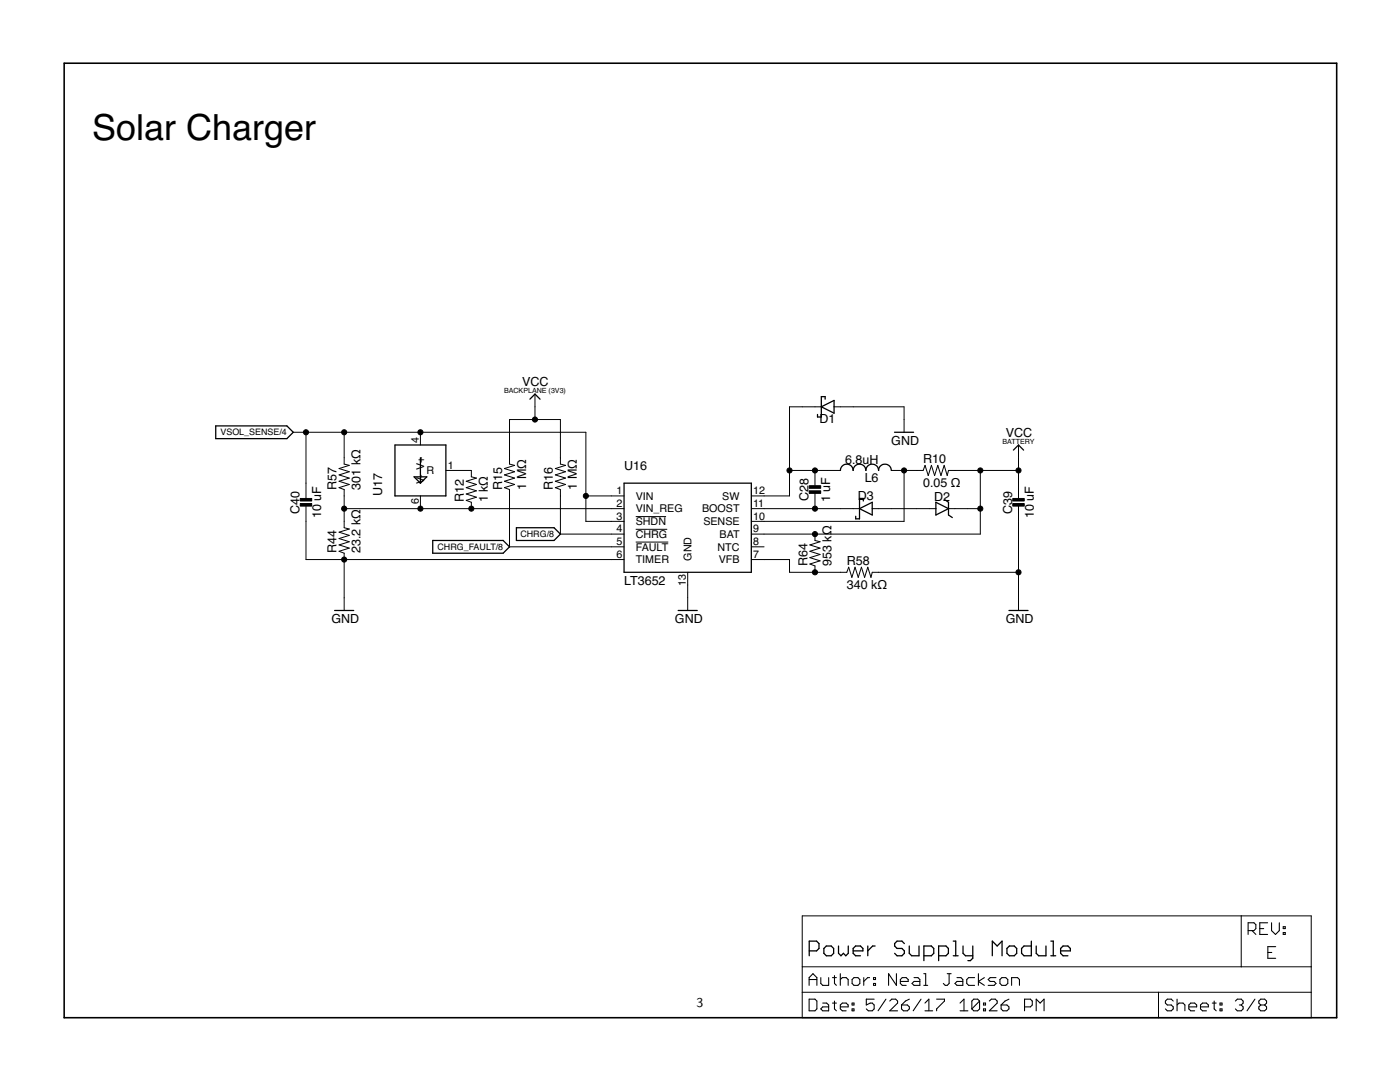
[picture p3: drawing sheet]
<svg xmlns="http://www.w3.org/2000/svg" width="279mm" height="216mm" viewBox="0 0 279 216" stroke-linecap="round" stroke-linejoin="round" font-family="sans-serif">
<g fill="none" stroke="#000" stroke-width=".2">
<path d="M106.8 78.6v5.1M58.5 86.3h58.4v17.7h7.6M61.1 86.3v13.2M68.7 86.3v6.3l1 .3-2 .6 2 .6-2 .7 2 .6-2 .6 2 .7-2 .6 1 .4v7.6l1 .3-2 .6 2 .6-2 .7 2 .6-2 .6 2 .7-2 .6 1 .4v11.4M83.9 86.3v2.5M83.9 99v2.5M89 93.9h5.1v1.2l1 .3-2.1 .6 2.1 .7-2.1 .6 2.1 .6-2.1 .7 2.1 .6-2.1 .6 1.1 .4v1.3M116.9 99h7.6M157.6 93.9h10.1M162.6 93.9v3M162.6 98.2v3.3M163.9 81.2h-6.3v17.8h-7.7"/>
<path d="M166.5 81.2h13.9v5.1M177.9 93.9h6.3l.4-1 .7 2 .6-2 .6 2 .7-2 .6 2 .6-2 .6 2 .3-1h14M180.4 93.9v10.1h-30.5M195.6 93.9v12.7h-45.7M203.3 88.8v10.7M61.1 100.7v11h63.4M68.7 101.5h55.8M124.5 106.6h-12.7v-8.9l-1-.4 2.1-.6-2.1-.7 2.1-.6-2.1-.6 2.1-.7-2.1-.6 2.1-.6-1.1-.3v-8.9h-10.1v8.9l1 .3-2 .6 2 .6-2 .7 2 .6-2 .6 2 .7-2 .6 1 .4v11.4h22.8M126.9 103.1h6M126.9 105.6h6.3M126.9 108.2h6.5M137.2 114.2v7.6"/>
<path d="M149.9 101.5h21.6M149.9 109.1h2.6M149.9 111.7h7.7v2.5h11.4l.4-1 .6 2 .6-2 .7 2 .6-2 .7 2 .6-2 .6 2 .3-1h29.2M162.6 106.6v1.2l1.1 .3-2.1 .6 2.1 .7-2.1 .6 2.1 .6-2.1 .7 2.1 .6-2.1 .6 1 .4v1.3M174.1 101.5h12.7M189.3 101.5h6.3M203.3 100.7v21.1M160.1 182.8h101.6v20.3h-101.6zM160.1 198h101.6M160.1 192.9h101.6M231.2 198v5.1M247.7 182.8v10.1"/>
</g>
<g fill="none" stroke="#000" stroke-width=".25">
<path d="M105.7 79.7l1.1-1.1 1 1.1M164.7 79.7v-.6h-.8v4.1h-.7v-.5M43.1 85h14.2l1.2 1.3-1.2 1.2h-14.2zM78.8 88.8h10.2v10.2h-10.2zM82.6 95.1h2.6l-1.3 1.3zM83.9 91.3v5.1M124.5 96.4h25.4v17.8h-25.4zM163.9 81.2l2.6-1.3v2.5zM167.7 93.9a1.27 1.27 0 0 1 1.3-1.3 1.27 1.27 0 0 1 1.3 1.3 1.27 1.27 0 0 1 1.2-1.3 1.27 1.27 0 0 1 1.3 1.3 1.27 1.27 0 0 1 1.3-1.3 1.27 1.27 0 0 1 1.2 1.3 1.27 1.27 0 0 1 1.3-1.3 1.27 1.27 0 0 1 1.3 1.3M172.3 100v-.5h-.8v4h-.7v-.5M178.5 86.3h3.8M188.6 99.7l.7 .5v2.6l.8 .5"/>
<path d="M202.2 89.8l1.1-1 1 1M86.4 107.8h14l1.3 1.3-1.3 1.3h-14zM103.1 105.3h7.5l1.2 1.3-1.2 1.2h-7.5zM171.5 101.5l2.6-1.3v2.6zM186.8 100.2l2.5 1.3-2.5 1.3zM66.8 121.8h3.8M135.3 121.8h3.8M201.4 121.8h3.8M161.5 189.7h1.5l.4-.4v-1l-.4-.5h-1.5v2.9M164.4 189.3l.5-.5h1l.5 .5v.9l-.5 .5h-1l-.5-.5zM167.3 188.8v1.4l.5 .5 .5-.5 .5 .5 .5-.5v-1.4M170.3 189.7h1.9v-.4l-.5-.5h-.9l-.5 .5v.9l.5 .5h.9"/>
<path d="M173.2 188.8v1.9M174.6 188.8h-.4l-1 .9M180.5 188.3l-.5-.5h-1l-.5 .5v.5l.5 .5h1l.5 .4v.5l-.5 .5h-1l-.5-.5M181.5 188.8v1.4l.4 .5h1.5v-1.9M184.4 190.7h1.5l.5-.5v-.9l-.5-.5h-1.5v2.9M187.3 190.7h1.5l.5-.5v-.9l-.5-.5h-1.5v2.9M190.2 187.8h.5v2.9M190.2 190.7h1M192.2 188.8v1.4l.5 .5h1.4M194.1 188.8v2.4l-.4 .5h-.5M198 190.7v-2.9l1 1 1-1v2.9M201 189.3l.4-.5h1l.5 .5v.9l-.5 .5h-1l-.4-.5z"/>
<path d="M205.8 187.8v2.9h-1.4l-.5-.5v-.9l.5-.5h1.4M206.8 188.8v1.4l.5 .5h1.4v-1.9M209.7 187.8h.5v2.9M209.7 190.7h1M211.7 189.7h1.9v-.4l-.5-.5h-.9l-.5 .5v.9l.5 .5h.9"/>
</g>
<path d="M12.8 12.6h254v190.5h-254z" fill="none" stroke="#000" stroke-width=".32"/>
<g fill="none" stroke="#000" stroke-width=".21">
<path d="M161.5 196.6v-1.5l.7-.8 .8 .8v1.5M161.5 199.4h1.1l.4 .3v1.6l-.4 .4h-1.1zM161.5 195.5h1.5M163.8 195.1v1.1l.4 .4h1.2v-1.5M166.1 195.1h.8M166.5 194.7v1.5l.4 .4M166.5 199.7v1.6l.4 .4M167.7 194.3v2.3M167.7 195.5l.4-.4h.8l.4 .4v1.1M170.4 195.1h.8l.4 .4v.7l-.4 .4h-.8l-.3-.4v-.7zM172.4 195.1v1.5M173.5 195.1h-.3l-.8 .7"/>
<path d="M174.3 195.1h.4v.4h-.4zM174.3 196.2h.4v.4h-.4zM174.5 199.4h-1.6v1.1l.8-.3h.4l.4 .3v.8l-.4 .4h-.8l-.4-.4M176.8 199.4l-1.6 2.3M177.6 199.7l.4-.3h.8l.3 .3v.5l-1.5 1.5h1.5M178.9 194.3v2.3l-1.6-2.3v2.3M179.7 195.8h1.6v-.3l-.5-.4h-.7l-.4 .4v.7l.4 .4h.7M181.5 199.4l-.8 .3-.8 .8M182.4 195.1h.8l.4 .4v1.1h-1.2l-.4-.4 .4-.4h1.2M183.8 199.4l-1.6 2.3M184.4 196.6h.7M184.4 194.3h.3v2.3"/>
<path d="M186.9 199.4h1.6v.3l-1.6 1.6v.4M189 194.3h.8M189.4 194.3v1.9l-.4 .4h-.4l-.3-.4M191 195.1h.8l.4 .4v1.1h-1.2l-.4-.4 .4-.4h1.2M194.5 195.1h-1.2l-.4 .4v.7l.4 .4h1.2M195.3 194.3v2.3M195.5 199.7v1.6l-.4 .4h-.8l-.3-.4M195.5 199.7l-.4-.3h-.8l-.3 .3v1.6M195.5 199.7l-1.5 1.6M196.4 195.1l-1.1 .7 1.1 .8M197.4 199.7l.4-.3h.8l.4 .3v.5l-1.6 1.5h1.6M198.8 195.1h-1.2l-.4 .4 .4 .3h.8l.4 .4-.4 .4h-1.2"/>
<path d="M199.6 195.5l.3-.4h.8l.4 .4v.7l-.4 .4h-.8l-.3-.4zM201.4 199.4l-.8 .3-.8 .8M201.9 196.6v-1.5h1.2l.4 .4v1.1M234.1 199.7l-.4-.3h-.7l-.4 .3v.5l.4 .3h.7l.4 .4v.4l-.4 .4h-.7l-.4-.4M234.9 199.4v2.3M242.3 199.7v1.6l.4 .4M246.5 199.7l.4-.3h.8l.4 .3v.5l-.4 .3M249.1 185.7h1.2l.3-.4v-.8l-.3-.4h-1.2v2.4M249.9 185.7l.7 .8M250.4 199.4l-1.5 2.3M251.4 185.3h.8M253 184.1h-1.6v2.4h1.6"/>
<path d="M253 190.1h.8M253.8 184.1v1.6l.8 .8 .7-.8v-1.6M254.6 188.9h-1.6v2.3h1.6M256.1 186.1h.4v.4h-.4zM256.1 184.9h.4v.4h-.4zM164.2 200.2h.8l.4 .3v1.2h-1.2l-.4-.4 .4-.4h1.2M166.1 200.2h.8M167.7 200.9h1.6v-.4l-.4-.3h-.8l-.4 .3v.8l.4 .4h.8M170.1 201.3h.3v.4h-.3zM170.1 200.2h.3v.3h-.3zM179.9 200.5h1.2l.4 .4v.4l-.4 .4h-.8l-.4-.4zM184.6 201.7h1.5"/>
<path d="M184.6 200.2l.8-.8v2.3M191.6 201.7h1.6M191.6 200.2l.8-.8v2.3M196.3 201.3h.4v.4h-.4zM196.3 200.2h.4v.3h-.4zM199.8 200.5h1.2l.4 .4v.4l-.4 .4h-.8l-.4-.4zM204.5 200.9h1.1l.4-.4v-.8l-.4-.3h-1.1v2.3M206.8 201.7v-2.3l.8 .8 .8-.8v2.3M234.9 200.5l.4-.3h.8l.4 .3v1.2M237.3 200.9h1.5v-.4l-.4-.3h-.8l-.3 .3v.8l.3 .4h.8M239.6 200.9h1.6v-.4l-.4-.3h-.8l-.4 .3v.8l.4 .4h.8M241.9 200.2h.8"/>
<path d="M243.5 201.3h.4v.4h-.4zM243.5 200.2h.4v.3h-.4zM247.3 200.5h.4M247.7 200.5l.4 .4v.4l-.4 .4h-.8l-.4-.4M251.6 200.5l-.4 .4v.4l.4 .4h.8l.4-.4v-.4l-.4-.4M251.6 200.5l-.4-.3v-.5l.4-.3h.8l.4 .3v.5l-.4 .3M251.6 200.5h.8"/>
</g>
<path d="M59.9 99.5h2.3v.5h-2.3zM161.5 96.9h2.3v.5h-2.3zM161.5 97.9h2.3v.5h-2.3zM202.1 99.5h2.3v.5h-2.3zM59.9 100.5h2.3v.5h-2.3zM202.1 100.5h2.3v.5h-2.3z" fill="#000" stroke="#000" stroke-width=".2"/>
<g fill="#000" stroke="#000" stroke-width=".2">
<circle cx="61.1" cy="86.3" r=".51"/>
<circle cx="68.7" cy="86.3" r=".51"/>
<circle cx="83.9" cy="86.3" r=".51"/>
<circle cx="106.8" cy="83.7" r=".51"/>
<circle cx="116.9" cy="99" r=".51"/>
<circle cx="157.6" cy="93.9" r=".51"/>
<circle cx="162.6" cy="93.9" r=".51"/>
<circle cx="180.4" cy="93.9" r=".51"/>
<circle cx="195.6" cy="93.9" r=".51"/>
<circle cx="203.3" cy="93.9" r=".51"/>
<circle cx="68.7" cy="101.5" r=".51"/>
<circle cx="68.7" cy="111.7" r=".51"/>
<circle cx="83.9" cy="101.5" r=".51"/>
<circle cx="94.1" cy="101.5" r=".51"/>
<circle cx="162.6" cy="114.2" r=".51"/>
<circle cx="162.6" cy="101.5" r=".51"/>
<circle cx="162.6" cy="106.6" r=".51"/>
<circle cx="195.6" cy="101.5" r=".51"/>
<circle cx="203.3" cy="114.2" r=".51"/>
</g>
<text font-size="7.2" x="18.4" y="27.9">Solar Charger</text>
<text font-size="2.7" x="139" y="200.9">3</text>
<g font-size="2.5">
<text x="104.2" y="77.1">VCC</text>
<text x="163.6" y="84.5">D1</text>
<text x="177.9" y="88.8">GND</text>
<text x="200.7" y="87.3">VCC</text>
<text x="124.5" y="93.9">U16</text>
<text x="168.7" y="92.6">6.8uH</text>
<text x="184.2" y="92.4">R10</text>
<text x="67.2" y="97.7" transform="rotate(-90 67.2 97.7)">R57</text>
<text x="72" y="97.7" transform="rotate(-90 72 97.7)">301 kΩ</text>
<text x="76.3" y="99" transform="rotate(-90 76.3 99)">U17</text>
<text x="92.6" y="100.2" transform="rotate(-90 92.6 100.2)">R12</text>
<text x="97.4" y="100.2" transform="rotate(-90 97.4 100.2)">1 kΩ</text>
<text x="100.2" y="97.7" transform="rotate(-90 100.2 97.7)">R15</text>
<text x="105" y="97.7" transform="rotate(-90 105 97.7)">1 MΩ</text>
<text x="110.3" y="97.7" transform="rotate(-90 110.3 97.7)">R16</text>
<text x="115.1" y="97.7" transform="rotate(-90 115.1 97.7)">1 MΩ</text>
<text x="161.4" y="100" transform="rotate(-90 161.4 100)">C28</text>
<text x="165.7" y="100.2" transform="rotate(-90 165.7 100.2)">1 uF</text>
<text x="171.2" y="99.7">D3</text>
<text x="172.6" y="96.2">L6</text>
<text x="184.2" y="97.2">0.05 Ω</text>
<text x="186.4" y="100">D2</text>
<text x="59.8" y="102.5" transform="rotate(-90 59.8 102.5)">C40</text>
<text x="64.1" y="103.4" transform="rotate(-90 64.1 103.4)">10 uF</text>
<text x="202" y="102.5" transform="rotate(-90 202 102.5)">C39</text>
<text x="206.3" y="103.4" transform="rotate(-90 206.3 103.4)">10 uF</text>
<text x="67.2" y="110.4" transform="rotate(-90 67.2 110.4)">R44</text>
<text x="72" y="110.4" transform="rotate(-90 72 110.4)">23.2 kΩ</text>
<text x="161.1" y="112.9" transform="rotate(-90 161.1 112.9)">R64</text>
<text x="165.9" y="112.9" transform="rotate(-90 165.9 112.9)">953 kΩ</text>
<text x="169" y="112.7">R58</text>
<text x="124.5" y="116.7">LT3652</text>
<text x="169" y="117.5">340 kΩ</text>
<text x="66.1" y="124.4">GND</text>
<text x="134.7" y="124.4">GND</text>
<text x="200.7" y="124.4">GND</text>
</g>
<g font-size="2.1">
<text x="83.6" y="88.4" transform="rotate(-90 83.6 88.4)">4</text>
<text x="84.7" y="93.8" transform="rotate(-90 84.7 93.8)">V+</text>
<text x="85.1" y="94.6">R</text>
<text x="89.3" y="93.5">1</text>
<text x="83.6" y="100.5" transform="rotate(-90 83.6 100.5)">6</text>
<text x="84.7" y="96.6" transform="rotate(-90 84.7 96.6)">V-</text>
<text x="123" y="98.6">1</text>
<text x="123" y="101.1">2</text>
<text x="126.9" y="99.7">VIN</text>
<text x="144.2" y="99.7">SW</text>
<text x="150.3" y="98.6">12</text>
<text x="150.3" y="101.1">11</text>
<text x="123" y="103.7">3</text>
<text x="123" y="106.2">4</text>
<text x="126.9" y="102.3">VIN_REG</text>
<text x="126.9" y="104.8">SHDN</text>
<text x="126.9" y="107.3">CHRG</text>
<text x="140.1" y="102.3">BOOST</text>
<text x="140.4" y="104.8">SENSE</text>
<text x="143.6" y="107.3">BAT</text>
<text x="150.3" y="103.7">10</text>
<text x="150.3" y="106.2">9</text>
<text x="123" y="108.8">5</text>
<text x="123" y="111.3">6</text>
<text x="126.9" y="109.9">FAULT</text>
<text x="126.9" y="112.4">TIMER</text>
<text x="138" y="111.9" transform="rotate(-90 138 111.9)">GND</text>
<text x="143.2" y="109.9">NTC</text>
<text x="143.5" y="112.4">VFB</text>
<text x="150.3" y="108.8">8</text>
<text x="150.3" y="111.3">7</text>
<text x="136.9" y="116.9" transform="rotate(-90 136.9 116.9)">13</text>
</g>
<g font-size="1.8">
<text x="44" y="86.9">VSOL_SENSE/4</text>
<text x="103.9" y="107.2">CHRG/8</text>
<text x="87.3" y="109.8">CHRG_FAULT/8</text>
</g>
<g font-size="1.4">
<text x="100.6" y="78.4">BACKPLANE (3V3)</text>
<text x="200.1" y="88.5">BATTERY</text>
</g>
</svg>
